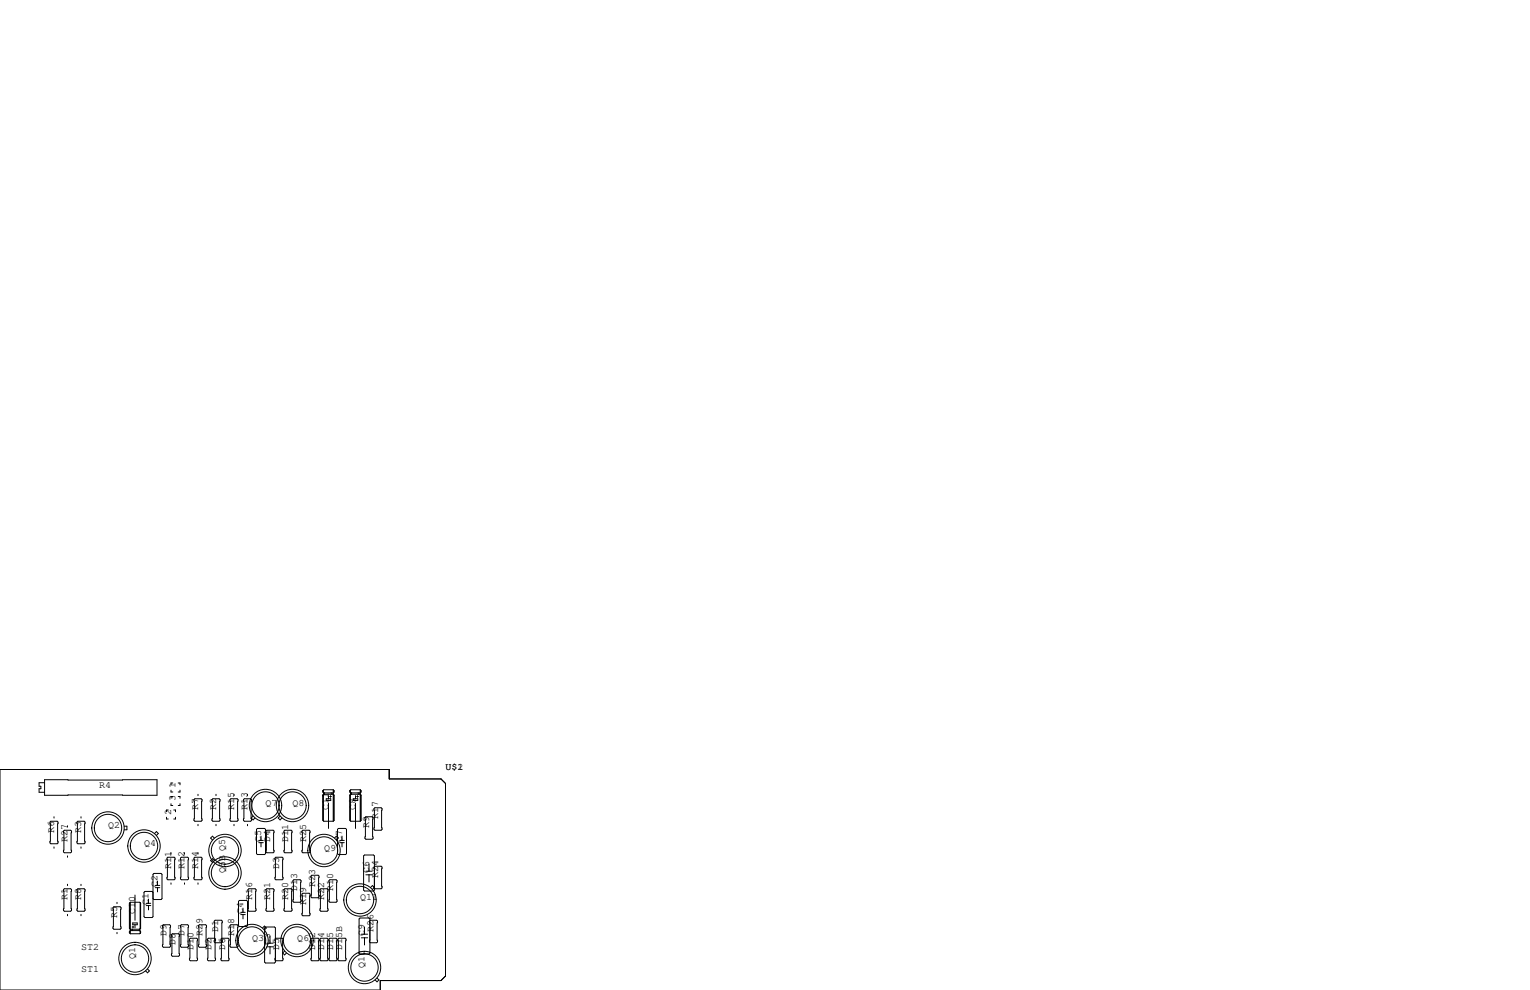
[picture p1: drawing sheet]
<svg xmlns="http://www.w3.org/2000/svg" width="432mm" height="279mm" viewBox="0 0 432 279" stroke-linecap="round" stroke-linejoin="round" font-family="sans-serif">
<g fill="none" stroke="#000" stroke-width=".28">
<path d="M0 217.2h109.9v2.6h14.6l1.2 1.3v54.4l-1.2 1.2h-17.2v2.7h-107.3zM12.5 220.9h-1.5v1h.5v.7h-.5v1h1.5M12.6 220.1h31.7v4.3h-31.7zM14.4 231.8h1.7l.3 .2v5.9l-.3 .2h-1.7l-.3-.2v-5.9zM15.2 230.5v.4M15.2 239v.4M18.2 234.3h1.7l.3 .3v5.8l-.3 .3h-1.7l-.3-.3v-5.8zM19.1 233v.4M22 231.8h1.7l.3 .2v5.9l-.3 .2h-1.7l-.3-.2v-5.9zM22.9 230.5v.4M22.9 239v.4M35.1 233.2h.7v1h-.7"/>
<path d="M43.6 235.2l.5-.5 .6 .5-.6 .6M47 230.6v.5h.5M47.5 228.6h-.5v.5M48.3 223v.5h.5M48.3 226.8v.5h.5M48.8 221h-.5v.5M48.8 224.8h-.5v.5M49 228.6h.5v.5M49.5 230.6v.5h-.5M50.3 224.8h.5v.5M50.3 221h.5v.5M50.8 223v.5h-.5"/>
<path d="M50.8 226.8v.5h-.5M54.7 225.7l.3-.3h1.8l.2 .3v5.8l-.2 .3h-1.8l-.3-.3zM55.9 224.2v.3M55.9 232.7v.3M59.8 225.7l.3-.3h1.7l.3 .3v5.8l-.3 .3h-1.7l-.3-.3zM60.5 236.5l-.5-.5-.6 .5 .6 .6M61 224.2v.3M61 232.7v.3M64.9 225.7l.3-.3h1.7l.3 .3v5.8l-.3 .3h-1.7l-.3-.3zM66 224.2v.3M66 232.7v.3M68.7 225.7l.3-.3h1.7l.3 .3v5.8l-.3 .3h-1.7l-.3-.3z"/>
<path d="M69.9 224.2v.3M69.9 232.7v.3M71.4 230.3l-.5 .6 .5 .5 .6-.5M72.6 233.8h2.1l.2 .3v6.8l-.2 .3h-2.1l-.2-.3v-6.8zM73 237.2h1.3M73 237.8h1.3M73.7 236v1.2M73.7 237.8v1.2M75.1 234.6l.2-.3h1.8l.2 .3v5.8l-.2 .3h-1.8l-.2-.3zM79 230.3l-.5 .6 .5 .5 .6-.5M80.1 234.6l.3-.3h1.8l.2 .3v5.8l-.2 .3h-1.8l-.3-.3zM85.5 234.3h1.7l.3 .3v5.8l-.3 .3h-1.7l-.3-.3v-5.8z"/>
<path d="M91.1 224.4v7.1l.3 .3h2.6M91.1 224.4h.1M91.1 223.1h.1M91.1 223.1v.4l.3 .3M91.2 223v.6M91.2 224.3v7.3M91.4 224.2h2.6l.3 .2v7.1l-.3 .3M91.4 223.8v.4M91.4 224.2l-.3 .2M91.5 223.8v.4M92.1 225.4h1.2v.5h-1.2zM92.7 224.5v.9"/>
<path d="M92.7 226.7v7.1M93 224.8h.5M93.3 224.5v.5M93.5 223.8v.4M93.9 223.9v.1M94 222.9h-2.6l-.3 .2M94 222.9l.3 .2v.4l-.3 .3h-2.6M94 222.9v8.9M94.2 223.1v.4M94.2 224.4v7.1M94.4 236.5l.5-.5 .6 .5-.6 .5M95.5 233.8h2l.3 .3v6.8l-.3 .3h-2l-.2-.3v-6.8z"/>
<path d="M95.9 237.2h1.3M95.9 237.8h1.3M96.5 236v1.2M96.5 237.8v1.2M98.7 224.4v7.1l.3 .3h2.7M98.7 224.4h.1M98.7 223.1v.4l.3 .3M98.7 223.1h.1M98.9 223v.6M98.9 224.3v7.3M99 224.2h2.7l.2 .2v7.1l-.2 .3M99 223.8v.4"/>
<path d="M99 224.2l-.3 .2M99.1 223.8v.4M99.7 225.4h1.3v.5h-1.3zM100.3 224.5v.9M100.3 226.7v7.1M100.6 224.8h.6M100.9 224.5v.5M101.1 223.8v.4M101.5 223.9v.1M101.7 222.9h-2.7l-.3 .2M101.7 222.9l.2 .2v.4l-.2 .3h-2.7M101.7 222.9v8.9"/>
<path d="M101.8 223.1v.4M101.8 224.4v7.1M103 230.8l.3-.3h1.7l.3 .3v5.8l-.3 .3h-1.7l-.3-.3zM105.5 228.2l.3-.2h1.8l.2 .2v5.9l-.2 .2h-1.8l-.3-.2zM17.9 251.1l.3-.3h1.7l.3 .3v5.8l-.3 .3h-1.7l-.3-.3zM19.1 241.6v.3M19.1 249.6v.3M19.1 258.1v.3M21.7 251.1l.3-.3h1.7l.3 .3v5.8l-.3 .3h-1.7l-.3-.3zM22.9 249.6v.3M22.9 258.1v.3M31.9 256.2l.2-.3h1.8l.3 .3v5.8l-.3 .3h-1.8l-.2-.3z"/>
<path d="M33 254.6v.4M36.6 254.9v7.1M36.8 254.6l-.3 .3v7.1l.3 .3h2.6M36.8 254.6v8.9M36.8 254.6h2.6l.3 .3v7.1M38.1 252.6v7.1M39.6 254.8v7.3M39.6 254.9l.1 7.1M41.3 255.6h1.2M41.3 254.9h1.2M41.9 253.7v1.2M41.9 255.6v1.2"/>
<path d="M43.2 251.8l-.3-.2h-2l-.3 .2v6.9l.3 .3h2l.3-.3v-11.9l.2-.3h2.1l.2 .3v6.8l-.2 .3h-2.1l-.2-.3M43.8 249.9h1.3M43.8 250.5h1.3M44.5 248.7v1.2M44.5 250.5v1.2M47.1 242.2l.3-.3h1.7l.3 .3v5.8l-.3 .3h-1.7l-.3-.3zM48.3 240.7v.3M48.3 249.2v.4M50.9 242.2l.3-.3h1.8l.2 .3v5.8l-.2 .3h-1.8l-.3-.3zM52.1 240.7v.3M52.1 249.2v.4M54.7 242.2l.3-.3h1.8l.2 .3v5.8l-.2 .3h-1.8l-.3-.3z"/>
<path d="M55.9 240.7v.3M55.9 249.2v.4M60.5 260l.2-.3h1.8l.2 .3v5.8l-.2 .3h-1.8l-.2-.3zM60.5 242.9l-.5-.6-.6 .6 .6 .5M67.3 254.4l.3-.3h2l.3 .3v6.8l-.3 .3h-2l-.3-.3zM67.9 258.1h1.3M67.9 257.5h1.3M68.6 256.3v1.2M68.6 258.1v1.2M70 251.1l.2-.3h1.8l.3 .3v5.8l-.3 .3h-1.8l-.2-.3zM75.1 251.1l.2-.3h1.8l.2 .3v5.8l-.2 .3h-1.8l-.2-.3zM77.6 242.2l.3-.3h1.7l.3 .3v5.8l-.3 .3h-1.7l-.3-.3z"/>
<path d="M80.1 251.1l.3-.3h1.8l.2 .3v5.8l-.2 .3h-1.8l-.3-.3zM82.7 248.5l.2-.2h1.8l.3 .2v5.9l-.3 .2h-1.8l-.2-.2zM85.2 252.3l.3-.2h1.7l.3 .2v5.9l-.3 .2h-1.7l-.3-.2zM87.8 247.3l.2-.3h1.8l.2 .3v5.8l-.2 .3h-1.8l-.2-.3zM90.3 251.1l.3-.3h1.7l.3 .3v5.8l-.3 .3h-1.7l-.3-.3zM92.8 248.5l.3-.2h1.8l.2 .2v5.9l-.2 .2h-1.8l-.3-.2zM101.3 259.3l.3-.2h2.5l.3 .2v9.7l-.3 .2h-2.5l-.3-.2zM102.6 241.6l.3-.3h2.5l.3 .3v9.6l-.3 .3h-2.5l-.3-.3zM103.3 245.9h1.7M103.3 246.9h1.7M104.1 243.8v2.1M104.1 246.9v2"/>
<path d="M104.6 250.5l.5-.6 .5 .6-.5 .5M105.7 245.2l-.2-.5 .3-.2h1.8l.2 .2v5.9l-.2 .2h-1.8l-.3-.2 .2-.5M33 263.1v.4M36.6 262.9v.4M36.9 262.4v.1M37.3 261.6h.5M37.3 262.3v.3M37.5 260.5h1.2v.5h-1.2zM37.5 261.4v.5M38.1 261v.9M39.3 262.3v.3M39.4 262.3v.3"/>
<path d="M39.4 262.6h-2.6l-.3 .3v.4l.3 .2M39.4 262.6l.3 .3v.4M39.6 262.8v.6M39.6 262.9l.1 .4M39.7 263.3l-.3 .2h-2.6M39.7 262l-.3 .3M41.6 273.5l.6 .5-.6 .5-.5-.5M45.8 261.2l.3-.2h1.8l.2 .2v5.9l-.2 .2h-1.8l-.3-.2zM48.4 263.8l.2-.3h1.8l.3 .3v5.8l-.3 .3h-1.8l-.2-.3zM50.9 261.2l.3-.2h1.8l.2 .2v5.9l-.2 .2h-1.8l-.3-.2zM53.5 265l.2-.2h1.8l.3 .2v5.9l-.3 .2h-1.8l-.2-.2zM56 261.2l.3-.2h1.7l.3 .2v5.9l-.3 .2h-1.7l-.3-.2z"/>
<path d="M58.5 265l.3-.2h1.8l.2 .2v5.9l-.2 .2h-1.8l-.3-.2zM62.4 265l.2-.2h1.8l.2 .2v5.9l-.2 .2h-1.8l-.2-.2zM64.9 261.2l.3-.2h1.7l.3 .2v5.9l-.3 .2h-1.7l-.3-.2zM74.1 261.9l.5-.5 .6 .5-.6 .5M74.7 261.9l.2-.3h2.6l.2 .3v9.6l-.2 .3h-2.6l-.2-.3zM75.3 267.2h1.8M75.3 266.2h1.8M76.2 264.2v2M76.2 267.2v2M77.7 265.6l-.1-.6 .3-.2h1.7l.3 .2v5.9l-.3 .2h-1.7l-.3-.2 .1-.5M80.3 268.4l-.5 .6 .5 .5 .5-.5M87.8 265l.2-.2h1.8l.2 .2v5.9l-.2 .2h-1.8l-.2-.2z"/>
<path d="M90.3 265l.3-.2h1.7l.3 .2v5.9l-.3 .2h-1.7l-.3-.2zM92.8 265l.3-.2h1.8l.2 .2v5.9l-.2 .2h-1.8l-.3-.2zM95.4 265l.2-.2h1.8l.3 .2v5.9l-.3 .2h-1.8l-.2-.2zM102 263.7h1.8M102 264.7h1.8M102.9 261.6v2.1M102.9 264.7v2M104.4 260.5l-.1-.5 .2-.3h1.8l.3 .3v5.8l-.3 .3h-1.8l-.2-.3 .1-.5M106.4 276l.5 .6-.5 .5-.5-.5"/>
<circle cx="30.5" cy="233.7" r="4.6"/>
<circle cx="30.5" cy="233.7" r="3.9"/>
<circle cx="40.6" cy="238.8" r="4.6"/>
<circle cx="40.6" cy="238.8" r="3.9"/>
<circle cx="74.9" cy="227.3" r="3.9"/>
<circle cx="74.9" cy="227.3" r="4.6"/>
<circle cx="82.5" cy="227.3" r="3.9"/>
<circle cx="82.5" cy="227.3" r="4.6"/>
<circle cx="63.5" cy="246.4" r="4.6"/>
<circle cx="63.5" cy="240" r="4.6"/>
<circle cx="63.5" cy="246.4" r="3.9"/>
<circle cx="63.5" cy="240" r="3.9"/>
<circle cx="91.4" cy="240" r="3.9"/>
<circle cx="91.4" cy="240" r="4.6"/>
<circle cx="101.6" cy="254" r="3.9"/>
<circle cx="101.6" cy="254" r="4.6"/>
<circle cx="38.1" cy="270.5" r="3.9"/>
<circle cx="38.1" cy="270.5" r="4.6"/>
<circle cx="71.1" cy="265.4" r="3.9"/>
<circle cx="71.1" cy="265.4" r="4.6"/>
<circle cx="83.8" cy="265.4" r="4.6"/>
<circle cx="83.8" cy="265.4" r="3.9"/>
<circle cx="102.9" cy="273.1" r="3.9"/>
<circle cx="102.9" cy="273.1" r="4.6"/>
</g>
<g font-size="2.8">
<text x="125.7" y="217.2">U$1</text>
<text x="129.1" y="217.2">2</text>
<text x="27.9" y="222.2">R4</text>
<text x="49.5" y="226.1" transform="rotate(-90 49.5 226.1)">3</text>
<text x="49.5" y="222.2" transform="rotate(-90 49.5 222.2)">1</text>
<text x="74.9" y="227.3">Q7</text>
<text x="82.5" y="227.3">Q8</text>
<text x="30.5" y="233.7">Q2</text>
<text x="48.3" y="229.9" transform="rotate(-90 48.3 229.9)">2</text>
<text x="55.9" y="228.6" transform="rotate(-90 55.9 228.6)">R7</text>
<text x="61" y="228.6" transform="rotate(-90 61 228.6)">R2</text>
<text x="66" y="228.6" transform="rotate(-90 66 228.6)">R15</text>
<text x="69.8" y="228.6" transform="rotate(-90 69.8 228.6)">R13</text>
<text x="92.7" y="228.6" transform="rotate(-90 92.7 228.6)">C11</text>
<text x="100.3" y="228.6" transform="rotate(-90 100.3 228.6)">C8</text>
<text x="104.1" y="233.7" transform="rotate(-90 104.1 233.7)">R9</text>
<text x="106.7" y="231.1" transform="rotate(-90 106.7 231.1)">R17</text>
<text x="15.2" y="234.9" transform="rotate(-90 15.2 234.9)">R6</text>
<text x="19" y="237.5" transform="rotate(-90 19 237.5)">R27</text>
<text x="22.9" y="234.9" transform="rotate(-90 22.9 234.9)">R3</text>
<text x="40.6" y="238.8">Q4</text>
<text x="73.7" y="237.5" transform="rotate(-90 73.7 237.5)">C5</text>
<text x="76.2" y="237.5" transform="rotate(-90 76.2 237.5)">D4</text>
<text x="81.3" y="237.5" transform="rotate(-90 81.3 237.5)">D11</text>
<text x="86.4" y="237.5" transform="rotate(-90 86.4 237.5)">R25</text>
<text x="96.5" y="237.5" transform="rotate(-90 96.5 237.5)">C7</text>
<text x="48.3" y="245.1" transform="rotate(-90 48.3 245.1)">R11</text>
<text x="52.1" y="245.1" transform="rotate(-90 52.1 245.1)">R12</text>
<text x="55.9" y="245.1" transform="rotate(-90 55.9 245.1)">R14</text>
<text x="78.7" y="245.1" transform="rotate(-90 78.7 245.1)">D3</text>
<text x="91.4" y="240">Q9</text>
<text x="44.4" y="250.2" transform="rotate(-90 44.4 250.2)">C2</text>
<text x="63.5" y="246.4" transform="rotate(-90 63.5 246.4)">Q5B Q5</text>
<text x="83.8" y="251.5" transform="rotate(-90 83.8 251.5)">D13</text>
<text x="88.9" y="250.2" transform="rotate(-90 88.9 250.2)">R23</text>
<text x="94" y="251.5" transform="rotate(-90 94 251.5)">R10</text>
<text x="104.1" y="246.4" transform="rotate(-90 104.1 246.4)">C6</text>
<text x="106.7" y="247.6" transform="rotate(-90 106.7 247.6)">R24</text>
<text x="19" y="254" transform="rotate(-90 19 254)">R1</text>
<text x="22.9" y="254" transform="rotate(-90 22.9 254)">R8</text>
<text x="38.1" y="257.8" transform="rotate(-90 38.1 257.8)">C10</text>
<text x="41.9" y="255.3" transform="rotate(-90 41.9 255.3)">C1</text>
<text x="68.6" y="257.8" transform="rotate(-90 68.6 257.8)">C4</text>
<text x="71.1" y="254" transform="rotate(-90 71.1 254)">R16</text>
<text x="76.2" y="254" transform="rotate(-90 76.2 254)">R21</text>
<text x="81.3" y="254" transform="rotate(-90 81.3 254)">R20</text>
<text x="86.4" y="255.3" transform="rotate(-90 86.4 255.3)">R19</text>
<text x="91.4" y="254" transform="rotate(-90 91.4 254)">R22</text>
<text x="101.6" y="254">Q11</text>
<text x="33" y="259.1" transform="rotate(-90 33 259.1)">R5</text>
<text x="61.6" y="262.9" transform="rotate(-90 61.6 262.9)">D1</text>
<text x="105.4" y="262.9" transform="rotate(-90 105.4 262.9)">R26</text>
<text x="22.9" y="268">ST2</text>
<text x="47" y="264.2" transform="rotate(-90 47 264.2)">D9</text>
<text x="49.5" y="266.7" transform="rotate(-90 49.5 266.7)">D8</text>
<text x="52.1" y="264.2" transform="rotate(-90 52.1 264.2)">D7</text>
<text x="54.6" y="268" transform="rotate(-90 54.6 268)">D10</text>
<text x="57.1" y="264.2" transform="rotate(-90 57.1 264.2)">R29</text>
<text x="59.7" y="268" transform="rotate(-90 59.7 268)">D2</text>
<text x="63.5" y="268" transform="rotate(-90 63.5 268)">D6</text>
<text x="66" y="264.2" transform="rotate(-90 66 264.2)">R18</text>
<text x="71.1" y="265.4">Q3</text>
<text x="76.2" y="266.7" transform="rotate(-90 76.2 266.7)">C3</text>
<text x="78.7" y="268" transform="rotate(-90 78.7 268)">D5</text>
<text x="83.8" y="265.4">Q6</text>
<text x="88.9" y="268" transform="rotate(-90 88.9 268)">D12</text>
<text x="91.4" y="268" transform="rotate(-90 91.4 268)">D14</text>
<text x="94" y="268" transform="rotate(-90 94 268)">D15</text>
<text x="96.5" y="268" transform="rotate(-90 96.5 268)">D15B</text>
<text x="102.9" y="264.2" transform="rotate(-90 102.9 264.2)">C9</text>
<text x="22.9" y="274.3">ST1</text>
<text x="38.1" y="270.5" transform="rotate(-90 38.1 270.5)">Q1</text>
<text x="102.9" y="273" transform="rotate(-90 102.9 273)">Q10</text>
</g>
</svg>
